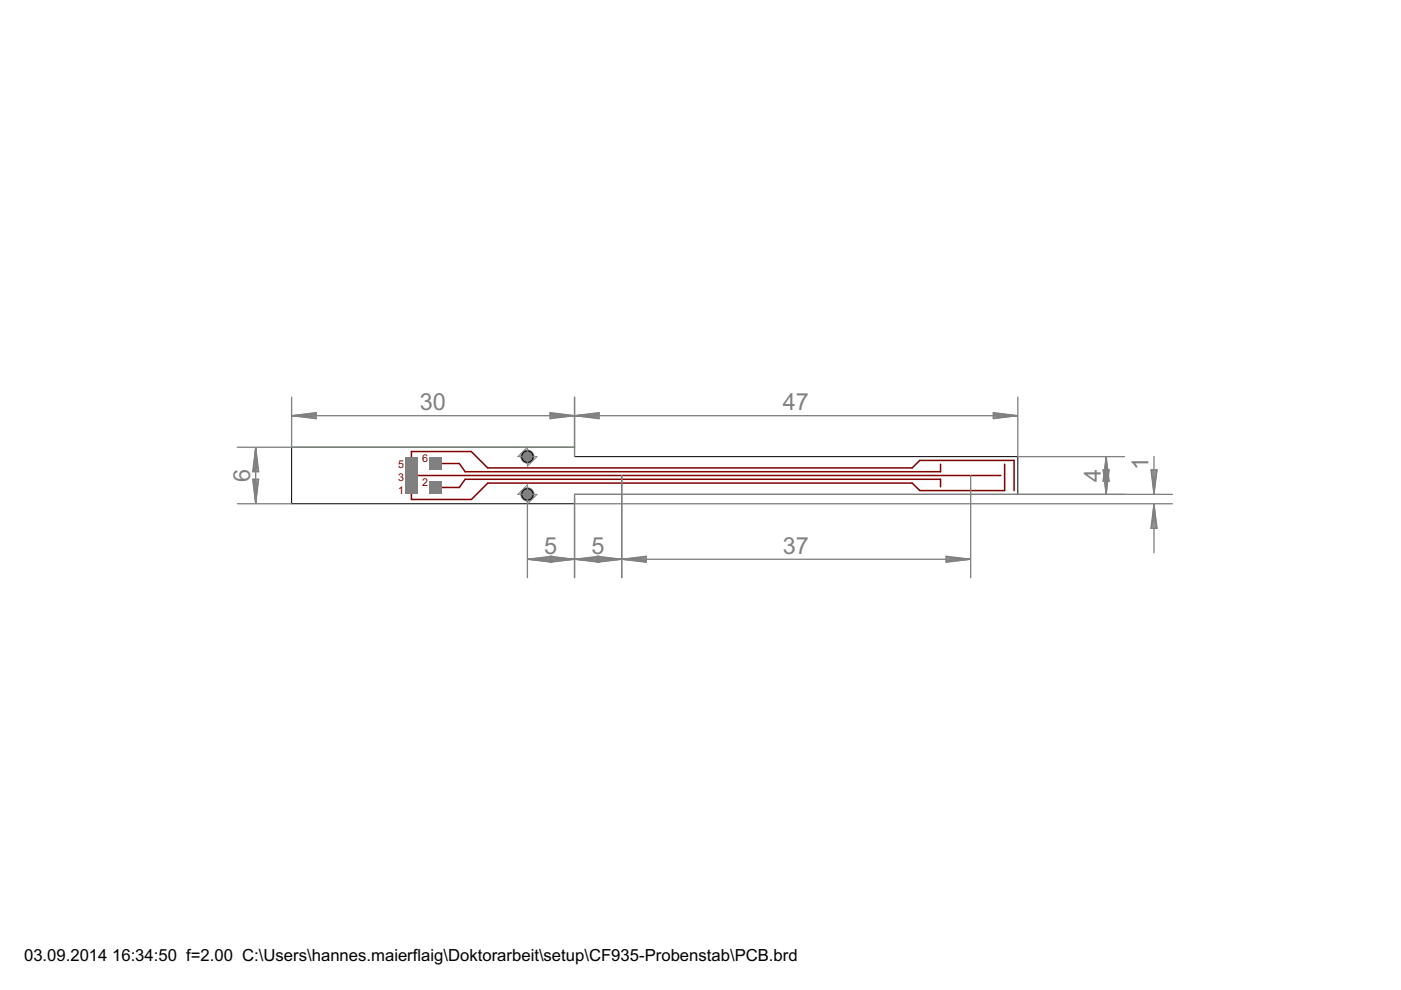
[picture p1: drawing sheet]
<svg xmlns="http://www.w3.org/2000/svg" width="297mm" height="210mm" viewBox="0 0 297 210" stroke-linecap="round" stroke-linejoin="round" font-family="sans-serif">
<path d="M87.2 98.3v-2.6h12.7l3.5 3.5h90l1.6-1.6h20v6.4M92.3 98.3h5.1l1.2 1.7h100.8v-1.6M213 98.4v5.6h-18l-1.6-1.6h-90l-3.5 3.5M87.2 100.8h125M87.2 103.4v2.5h12.7M199.4 103.2v-1.6h-100.8l-1.2 1.8h-5.1" fill="none" stroke="#800000" stroke-width=".32"/>
<path d="M61.8 94.8h60v2" fill="none" stroke="#008000" stroke-width=".21"/>
<path d="M86.2 99.8h2v2h-2z" fill="#008000" stroke="#008000" stroke-width=".21"/>
<circle cx="87.2" cy="100.8" r=".59" fill="#fff" stroke="#000" stroke-width=".21"/>
<path d="M86.2 97.3h2v2h-2z" fill="#008000" stroke="#008000" stroke-width=".21"/>
<circle cx="87.2" cy="98.3" r=".59" fill="#fff" stroke="#000" stroke-width=".21"/>
<path d="M91.3 97.3h2v2h-2z" fill="#008000" stroke="#008000" stroke-width=".21"/>
<circle cx="92.3" cy="98.3" r=".59" fill="#fff" stroke="#000" stroke-width=".21"/>
<path d="M91.3 102.3h2v2.1h-2z" fill="#008000" stroke="#008000" stroke-width=".21"/>
<circle cx="92.3" cy="103.4" r=".59" fill="#fff" stroke="#000" stroke-width=".21"/>
<path d="M86.2 102.3h2v2.1h-2z" fill="#008000" stroke="#008000" stroke-width=".21"/>
<circle cx="87.2" cy="103.4" r=".59" fill="#fff" stroke="#000" stroke-width=".21"/>
<g fill="#808080" stroke="#808080" stroke-width=".21">
<circle cx="111.8" cy="96.8" r="1.4"/>
<circle cx="111.8" cy="104.8" r="1.4"/>
</g>
<g fill="#808080" stroke="#808080" stroke-width=".21">
<path d="M86 99.6h2.4v2.4h-2.4z"/>
<path d="M86 97.1h2.4v2.4h-2.4z"/>
<path d="M91.1 97.1h2.4v2.4h-2.4z"/>
<path d="M91.1 102.2h2.4v2.4h-2.4z"/>
<path d="M86 102.2h2.4v2.4h-2.4z"/>
</g>
<g fill="none" stroke="#000" stroke-width=".21">
<path d="M61.8 94.8v12h60v-2h94v-8h-94"/>
<circle cx="111.8" cy="96.8" r="1.21"/>
<circle cx="111.8" cy="104.8" r="1.21"/>
</g>
<path d="M109.8 96.8h4.1l-2.1 2v-4zM121.8 94.8v2M109.8 104.8h4.1l-2.1 2v-4z" fill="none" stroke="#808080" stroke-width=".21"/>
<path d="M61.8 94.8h60" fill="none" stroke="#808080" stroke-width=".32"/>
<g fill="none" stroke="#808080" stroke-width=".28">
<path d="M54.2 95v11.7M54.2 95l.6 5h-1.2zM54.2 95l-.2 5M54.2 95l.3 5M54.2 95l-.5 5M54.2 95l.5 5M61.8 84.2v10.6h-11.5M62 88.1h59.7M62 88.1l5-.6v1.3zM62 88.1l5 .3M62 88.1l5 .5M67 87.9l-5 .2"/>
<path d="M67 87.6l-5 .5M116.6 87.5l5.1 .6-5.1 .7zM116.6 87.9l5.1 .2M116.6 87.6l5.1 .5M121.7 88.1l-5.1 .3M121.7 88.1l-5.1 .5M121.8 84.2v12.6M121.9 88.1h93.8M121.9 88.1l5.1-.6v1.3zM121.9 88.1l5.1 .3M121.9 88.1l5.1 .5M127 87.9l-5.1 .2"/>
<path d="M127 87.6l-5.1 .5M210.6 87.5l5.1 .6-5.1 .7zM210.6 87.9l5.1 .2M210.6 87.6l5.1 .5M215.7 88.1l-5.1 .3M215.7 88.1l-5.1 .5M215.8 84.2v12.6h22.6M233.9 99.6h1.3l-.7 5.1zM234 99.6l.5 5.1M234.3 99.6l.2 5.1M234.5 96.9v7.8M234.5 96.9l.7 5.1h-1.3z"/>
<path d="M234.5 96.9l-.2 5.1M234.5 96.9l.3 5.1M234.5 96.9l-.5 5.1M234.5 96.9l.5 5.1M234.8 99.6l-.3 5.1M235 99.6l-.5 5.1M244 99.6h1.3l-.6 5.1zM244.2 99.6l.5 5.1M244.4 99.6l.3 5.1M244.7 96.8v7.9M244.9 99.6l-.2 5.1M245.2 99.6l-.5 5.1"/>
<path d="M50.3 106.8h11.5M53.6 101.6h1.2l-.6 5.1zM53.7 101.6l.5 5.1M54 101.6l.2 5.1M54.5 101.6l-.3 5.1M54.7 101.6l-.5 5.1M111.8 105.6v16.9M112 118.6h9.7M112 118.6l5-.7v1.3zM112 118.6l5 .3M112 118.6l5 .5M116.6 117.9l5.1 .7-5.1 .6z"/>
<path d="M116.6 118.3l5.1 .3M116.6 118.1l5.1 .5M117 118.3l-5 .3M117 118.1l-5 .5M121.7 118.6l-5.1 .3M121.7 118.6l-5.1 .5M121.8 106.8h126.8M121.9 118.6l5.1-.7v1.3zM121.9 118.6h9.8M121.9 118.6l5.1 .3M121.9 118.6l5.1 .5M126.6 117.9l5.1 .7-5.1 .6z"/>
<path d="M126.6 118.3l5.1 .3M126.6 118.1l5.1 .5M127 118.3l-5.1 .3M127 118.1l-5.1 .5M131.7 118.6l-5.1 .3M131.7 118.6l-5.1 .5M131.8 100.8v21.7M132 118.6h73.7M132 118.6l5-.7v1.3zM132 118.6l5 .3M132 118.6l5 .5M137 118.3l-5 .3"/>
<path d="M137 118.1l-5 .5M200.6 117.9l5.1 .7-5.1 .6zM200.6 118.3l5.1 .3M200.6 118.1l5.1 .5M205.7 118.6l-5.1 .3M205.7 118.6l-5.1 .5M205.8 100.8v21.7M244.7 106.9v10.3M244.7 106.9l.6 5.1h-1.3zM244.7 106.9l-.3 5.1M244.7 106.9l.2 5.1M244.7 106.9l-.5 5.1"/>
<path d="M244.7 106.9l.5 5.1M248.6 104.8h-126.8v17.7"/>
</g>
<g font-size="5.6" fill="#808080">
<text x="89" y="87">30</text>
<text x="166" y="87">47</text>
<text x="243.5" y="99.6" transform="rotate(-90 243.5 99.6)">1</text>
<text x="53.1" y="102.2" transform="rotate(-90 53.1 102.2)">6</text>
<text x="233.4" y="102.2" transform="rotate(-90 233.4 102.2)">4</text>
<text x="115.4" y="117.4">5</text>
<text x="125.4" y="117.4">5</text>
<text x="166" y="117.4">37</text>
</g>
<g font-size="4">
<text x="5.1" y="203.8">03.09.2014</text>
<text x="23.8" y="203.8">16:34:50 f=2.00 C:\Users\hannes.maierflaig\Doktorarbeit\setup\CF935-Probenstab\PCB.brd</text>
</g>
<g font-size="2.5" fill="#800000">
<text x="84.4" y="99.2">5</text>
<text x="89.5" y="97.9">6</text>
<text x="84.4" y="102">3</text>
<text x="84.4" y="104.8">1</text>
<text x="89.5" y="103">2</text>
</g>
</svg>
